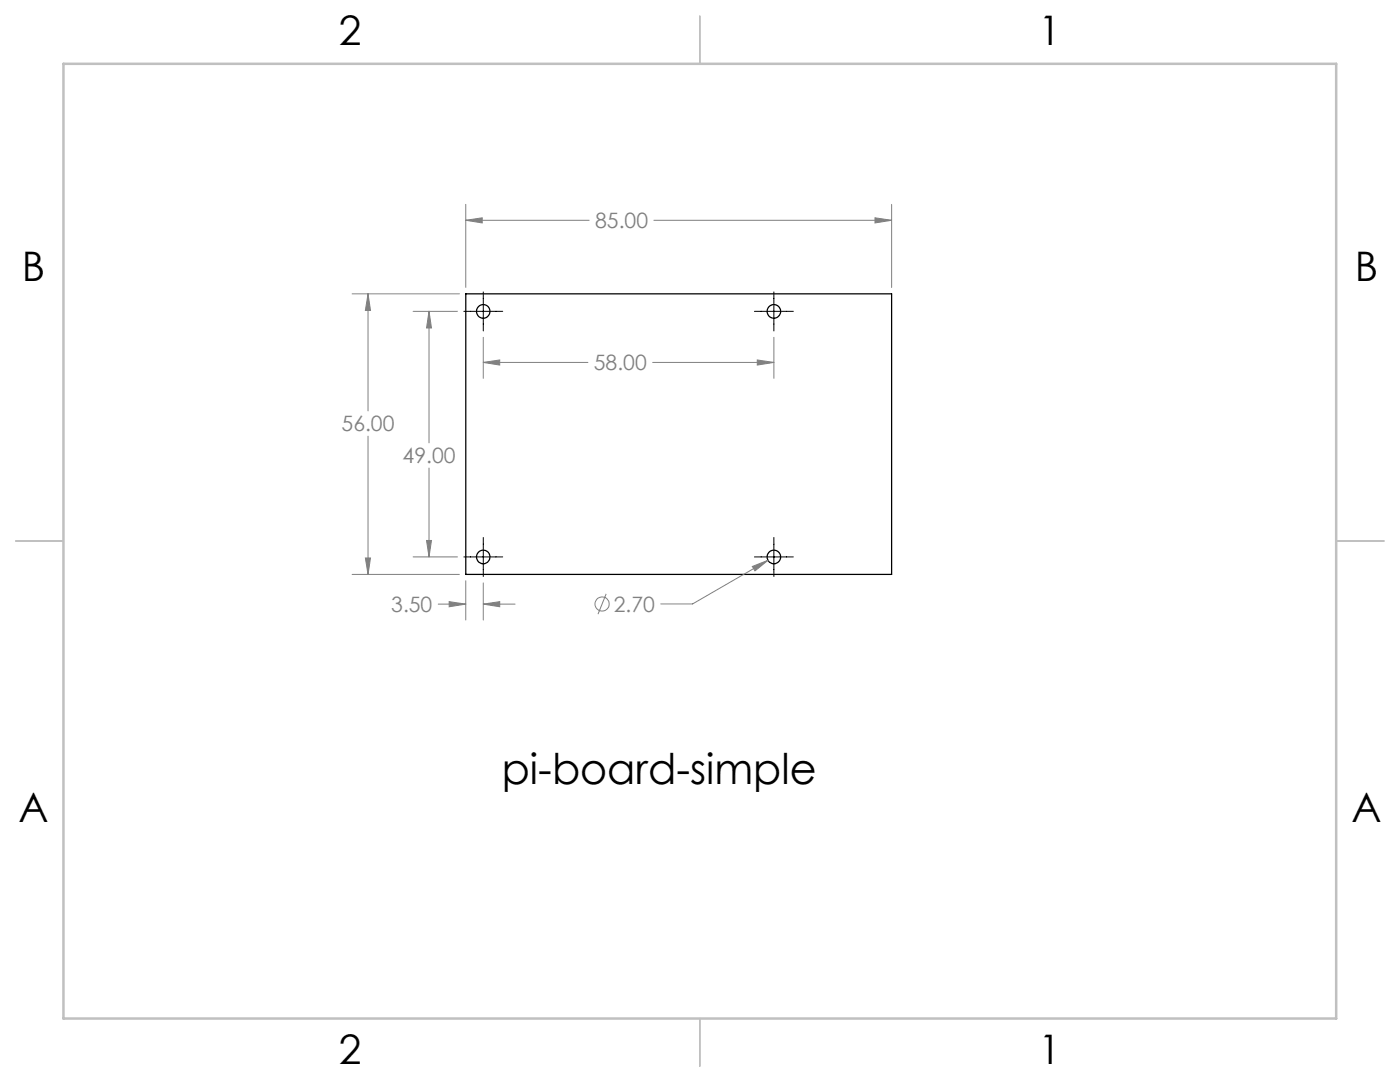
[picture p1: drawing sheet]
<svg xmlns="http://www.w3.org/2000/svg" width="279mm" height="216mm" viewBox="0 0 279 216" stroke-linecap="round" stroke-linejoin="round" font-family="sans-serif">
<g fill="none" stroke="#000" stroke-width=".25">
<path d="M93 58.6h84.9v56h-84.9z"/>
<circle cx="96.4" cy="62.1" r="1.35"/>
<circle cx="154.4" cy="62.1" r="1.35"/>
<circle cx="96.4" cy="111.1" r="1.35"/>
<circle cx="154.4" cy="111.1" r="1.35"/>
</g>
<g fill="none" stroke="#808080" stroke-width=".2">
<path d="M70.3 58.6h21.4M73.4 58.6v23.4M73.4 58.6l.5 3.3h-1zM93 40.8v16.6M93 44h24.6M93 44l3.2-.5v1zM130.5 44h47.4M174.6 43.5l3.3 .5-3.3 .5zM177.9 40.8v16.6M82.4 62.1h8.9M85.6 62.1v26.3M85.6 62.1l.5 3.3h-1z"/>
<path d="M96.4 72.3l3.3-.5v1zM96.4 67.3v8.2M96.4 72.3h20.9M130.2 72.3h24.2M151.1 71.8l3.3 .5-3.3 .5zM154.4 67.3v8.2M73.4 87v27.6M85.6 93.4v17.7M70.3 114.6h21.4M72.9 111.3h1l-.5 3.3zM82.4 111.1h8.9M85.1 107.8h1l-.5 3.3z"/>
<path d="M93 115.9v7.8M96.4 116.3v7.4M121 118.5l-1.7 4.1M150.1 113l3.2-1.2-2.6 2.1zM153.3 111.8l-15.1 8.7h-6.3M87.5 120.5h5.5M89.6 120.1l3.4 .4-3.4 .6zM96.4 120.5l3.3-.4v1zM96.4 120.5h6.4"/>
<circle cx="120.2" cy="120.5" r="1.41"/>
</g>
<path d="M96.4 58.2v7.8M154.4 58.2v7.8M92.6 62.1h7.7M150.6 62.1h7.7M92.6 111.1h7.7M96.4 107.2v7.8M150.6 111.1h7.7M154.4 107.2v7.8" fill="none" stroke="#000" stroke-width=".2"/>
<path d="M139.7 3.2v9.5M3.1 107.9h9.6M266.7 107.9h9.5M139.7 203.2v9.6" fill="none" stroke="#c0c0c0" stroke-width=".25"/>
<path d="M12.7 12.7h254v190.5h-254z" fill="none" stroke="#c0c0c0" stroke-width=".5"/>
<path d="M73.4 58.6l.5 3.3h-1zM72.9 111.3h1l-.5 3.3zM174.6 43.5l3.3 .5-3.3 .5zM93 44l3.2-.5v1zM85.6 62.1l.5 3.3h-1zM85.1 107.8h1l-.5 3.3zM96.4 72.3l3.3-.5v1zM151.1 71.8l3.3 .5-3.3 .5zM96.4 120.5l3.3-.4v1zM89.6 120.1l3.4 .4-3.4 .6zM150.1 113l.6 .9 2.6-2.1z" fill="#808080"/>
<text font-size="8.5" x="100.1" y="156.4">pi-board-simple</text>
<g font-size="8.1">
<text x="67.6" y="8.9">2</text>
<text x="207.3" y="8.9">1</text>
<text x="4.4" y="56.1">B</text>
<text x="270.4" y="56.1">B</text>
<text x="3.7" y="164.1">A</text>
<text x="269.7" y="164.1">A</text>
<text x="67.6" y="212.4">2</text>
<text x="207.3" y="212.4">1</text>
</g>
<g font-size="4.2" fill="#808080">
<text x="118.8" y="45.6">85.00</text>
<text x="118.5" y="73.9">58.00</text>
<text x="68.2" y="86.1">56.00</text>
<text x="80.4" y="92.5">49.00</text>
<text x="78.1" y="122.1">3.50</text>
<text x="122.5" y="122.1">2.70</text>
</g>
</svg>
